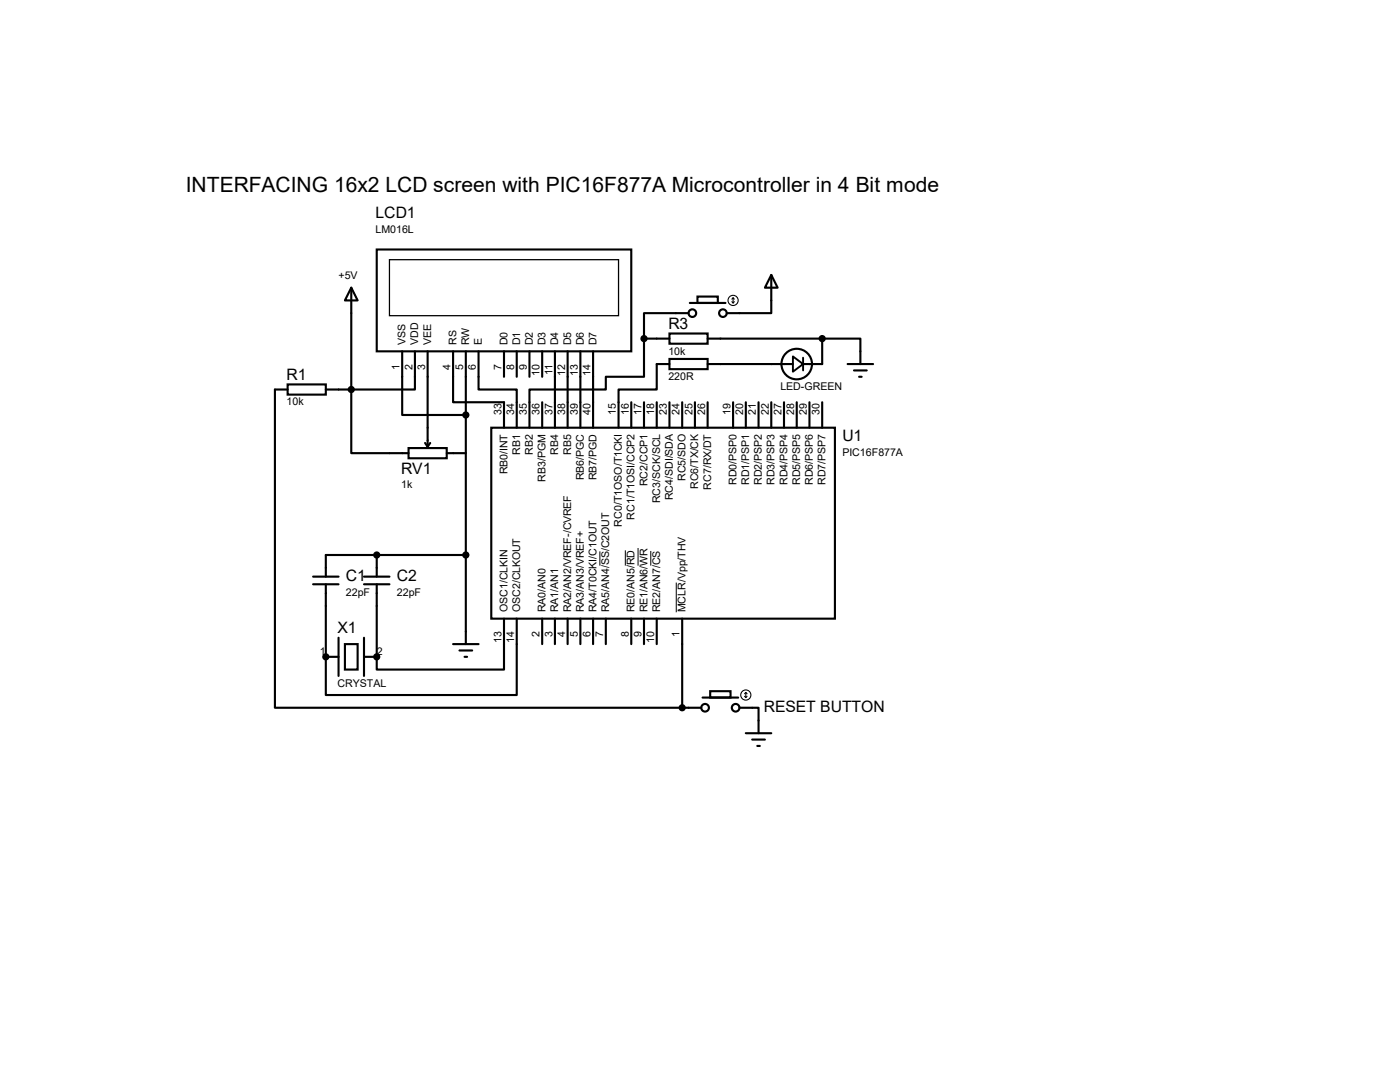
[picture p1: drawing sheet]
<svg xmlns="http://www.w3.org/2000/svg" width="279mm" height="216mm" viewBox="0 0 279 216" stroke-linecap="round" stroke-linejoin="round" font-family="sans-serif">
<g fill="none" stroke="#000" stroke-width=".42">
<path d="M70.1 57.4l1.3 2.5h-2.6zM70.1 57.4v20.3M75.2 49.8h50.8v20.3h-50.8zM139.2 59.2h4.1v1.3h-4.1zM153.9 54.9l1.3 2.5h-2.5zM153.9 54.9v7.6h-8.9M57.4 76.7h7.6v2h-7.6zM57.4 77.7h-2.5v63.5h81.2M65 77.7h5.1M70.1 77.7v12.7h11.4M80.3 70.1v12.7h12.7M82.8 70.1v7.6h-12.7"/>
<path d="M85.3 70.1v19.1M90.4 70.1v10.2h10.2v5M93 70.1v58.4M95.5 70.1v7.6h7.6v7.6M100.6 70.1v5.1M103.1 70.1v5.1M105.7 70.1v5.1M108.2 70.1v5.1M110.7 70.1v15.2M113.3 70.1v15.2M115.8 70.1v15.2M118.4 70.1v15.2"/>
<path d="M128.5 67.6v7.6h-7.6v2.5h-15.2v7.6M128.5 67.6h5.1M133.6 71.6h7.6v2.1h-7.6zM133.6 66.5h7.6v2.1h-7.6zM133.6 72.6h-2.5v5.1h-7.7v7.6M137.4 62.5h-8.9v5.1M137.7 60.5h7.1M141.2 72.6h17M141.2 67.6h22.9M164.1 67.6h7.6v5M164.1 67.6v5h-3.8M169.2 72.6h5"/>
<path d="M170.4 73.9h2.6M171.4 75.2h.6M81.5 89.4h7.7v2h-7.7zM84.8 88.4l.5 .8M85.9 88.4l-.6 .8M89.2 90.4h3.8M98 85.3h68.6v38.1h-68.6zM108.2 80.3v5M126 80.3v5M128.5 80.3v5M131.1 80.3v5M133.6 80.3v5"/>
<path d="M136.1 80.3v5M138.7 80.3v5M141.2 80.3v5M146.3 80.3v5M148.8 80.3v5M151.4 80.3v5M153.9 80.3v5M156.5 80.3v5M159 80.3v5M161.5 80.3v5M164.1 80.3v5M62.5 115.1h5.1"/>
<path d="M62.5 116.6h5.1M65 116.6v14.5M72.6 115.1h5.1M72.6 116.6h5.1M75.2 110.7v4.4M75.2 116.6v14.5M93 110.7h-28v4.4M65 131.1h2.6M67.6 127.3v7.6M68.8 128.5h2.6v5.1h-2.6zM72.6 131.1h2.6M72.6 127.3v7.6"/>
<path d="M90.4 128.5h5.1M91.7 129.8h2.5M92.7 131.1h.5M100.6 123.4v10.2h-25.4v-2.5M103.1 123.4v15.3h-38.1v-7.6M108.2 123.4v5.1M110.7 123.4v5.1M113.3 123.4v5.1M115.8 123.4v5.1M118.4 123.4v5.1M120.9 123.4v5.1M126 123.4v5.1"/>
<path d="M128.5 123.4v5.1M131.1 123.4v5.1M136.1 123.4v17.8M140.2 139.2h7.1M141.7 137.9h4.1v1.3h-4.1zM136.1 141.2h3.9M147.6 141.2h3.8v5.1M148.8 146.3h5.1M150.1 147.6h2.6M151.1 148.8h.5"/>
<circle cx="138.2" cy="62.5" r=".76"/>
<circle cx="144.3" cy="62.5" r=".76"/>
<circle cx="159" cy="72.6" r="3"/>
<circle cx="140.7" cy="141.2" r=".76"/>
<circle cx="146.8" cy="141.2" r=".76"/>
</g>
<g fill="#000">
<circle cx="75.2" cy="110.7" r=".21"/>
<circle cx="65" cy="131.1" r=".21"/>
<circle cx="75.2" cy="131.1" r=".21"/>
</g>
<path d="M119.7 110v2.9M124.8 109.8v3.1M127.3 109.3v3.6M129.9 109.9v3M135 116.2v6" fill="none" stroke="#000" stroke-width=".2"/>
<path d="M77.7 51.8h45.7v11.2h-45.7z" fill="none" stroke="#000" stroke-width=".25"/>
<g fill="#000" stroke="#000" stroke-width=".42">
<circle cx="70.1" cy="77.7" r=".51"/>
<circle cx="128.5" cy="67.6" r=".51"/>
<circle cx="164.1" cy="67.6" r=".51"/>
<circle cx="93" cy="82.8" r=".51"/>
<circle cx="75.2" cy="110.7" r=".51"/>
<circle cx="93" cy="110.7" r=".51"/>
<circle cx="65" cy="131.1" r=".51"/>
<circle cx="75.2" cy="131.1" r=".51"/>
<circle cx="136.1" cy="141.2" r=".51"/>
</g>
<g fill="none" stroke="#000" stroke-width=".21">
<path d="M146.3 59.4v1.1M146.3 59.4l-.3 .3M146.3 59.4l.3 .3M146 60.2l.3 .3M146.6 60.2l-.3 .3M148.6 138.9l.2 .3M148.8 138.2v1M148.8 138.2l-.2 .2M148.8 138.2l.3 .2M149.1 138.9l-.3 .3"/>
<circle cx="146.3" cy="59.9" r="1.02"/>
<circle cx="148.8" cy="138.7" r="1.02"/>
</g>
<path d="M158.2 71.1l2.1 1.5-2.1 1.6zM160.3 71.4v2.5" fill="none" stroke="#000" stroke-width=".38"/>
<text font-size="4.2" x="37.1" y="38.4">INTERFACING 16x2 LCD screen with PIC16F877A Microcontroller in 4 Bit mode</text>
<g font-size="3.1">
<text x="75" y="43.5">LCD1</text>
<text x="133.4" y="65.7">R3</text>
<text x="57.2" y="75.8">R1</text>
<text x="168.1" y="88">U1</text>
<text x="80.1" y="94.5">RV1</text>
<text x="69" y="115.9">C1</text>
<text x="79.2" y="115.9">C2</text>
<text x="67.4" y="126.4">X1</text>
<text x="152.4" y="142.1">RESET BUTTON</text>
</g>
<g font-size="2.1">
<text x="75" y="46.4">LM016L</text>
<text x="67.6" y="55.6">+5V</text>
<text x="80.9" y="68.8" transform="rotate(-90 80.9 68.8)">VSS</text>
<text x="83.5" y="68.8" transform="rotate(-90 83.5 68.8)">VDD</text>
<text x="86" y="68.8" transform="rotate(-90 86 68.8)">VEE</text>
<text x="91.1" y="68.8" transform="rotate(-90 91.1 68.8)">RS</text>
<text x="93.6" y="68.8" transform="rotate(-90 93.6 68.8)">RW</text>
<text x="96.2" y="68.8" transform="rotate(-90 96.2 68.8)">E</text>
<text x="101.3" y="68.8" transform="rotate(-90 101.3 68.8)">D0</text>
<text x="103.8" y="68.8" transform="rotate(-90 103.8 68.8)">D1</text>
<text x="106.3" y="68.8" transform="rotate(-90 106.3 68.8)">D2</text>
<text x="108.9" y="68.8" transform="rotate(-90 108.9 68.8)">D3</text>
<text x="111.4" y="68.8" transform="rotate(-90 111.4 68.8)">D4</text>
<text x="114" y="68.8" transform="rotate(-90 114 68.8)">D5</text>
<text x="116.5" y="68.8" transform="rotate(-90 116.5 68.8)">D6</text>
<text x="119" y="68.8" transform="rotate(-90 119 68.8)">D7</text>
<text x="133.4" y="70.7">10k</text>
<text x="79.8" y="73.8" transform="rotate(-90 79.8 73.8)">1</text>
<text x="82.3" y="73.8" transform="rotate(-90 82.3 73.8)">2</text>
<text x="84.8" y="73.8" transform="rotate(-90 84.8 73.8)">3</text>
<text x="89.9" y="73.8" transform="rotate(-90 89.9 73.8)">4</text>
<text x="92.5" y="73.8" transform="rotate(-90 92.5 73.8)">5</text>
<text x="95" y="73.8" transform="rotate(-90 95 73.8)">6</text>
<text x="100.1" y="73.8" transform="rotate(-90 100.1 73.8)">7</text>
<text x="102.6" y="73.8" transform="rotate(-90 102.6 73.8)">8</text>
<text x="105.2" y="73.8" transform="rotate(-90 105.2 73.8)">9</text>
<text x="107.7" y="75" transform="rotate(-90 107.7 75)">10</text>
<text x="110.2" y="74.8" transform="rotate(-90 110.2 74.8)">11</text>
<text x="112.8" y="75" transform="rotate(-90 112.8 75)">12</text>
<text x="115.3" y="75" transform="rotate(-90 115.3 75)">13</text>
<text x="117.9" y="75" transform="rotate(-90 117.9 75)">14</text>
<text x="133.4" y="75.8">220R</text>
<text x="155.7" y="77.9">LED-GREEN</text>
<text x="57.2" y="80.9">10k</text>
<text x="100.1" y="82.8" transform="rotate(-90 100.1 82.8)">33</text>
<text x="102.6" y="82.8" transform="rotate(-90 102.6 82.8)">34</text>
<text x="105.2" y="82.8" transform="rotate(-90 105.2 82.8)">35</text>
<text x="107.7" y="82.8" transform="rotate(-90 107.7 82.8)">36</text>
<text x="110.2" y="82.8" transform="rotate(-90 110.2 82.8)">37</text>
<text x="112.8" y="82.8" transform="rotate(-90 112.8 82.8)">38</text>
<text x="115.3" y="82.8" transform="rotate(-90 115.3 82.8)">39</text>
<text x="117.9" y="82.8" transform="rotate(-90 117.9 82.8)">40</text>
<text x="122.9" y="82.8" transform="rotate(-90 122.9 82.8)">15</text>
<text x="125.5" y="82.8" transform="rotate(-90 125.5 82.8)">16</text>
<text x="128" y="82.8" transform="rotate(-90 128 82.8)">17</text>
<text x="130.6" y="82.8" transform="rotate(-90 130.6 82.8)">18</text>
<text x="133.1" y="82.8" transform="rotate(-90 133.1 82.8)">23</text>
<text x="135.6" y="82.8" transform="rotate(-90 135.6 82.8)">24</text>
<text x="138.2" y="82.8" transform="rotate(-90 138.2 82.8)">25</text>
<text x="140.7" y="82.8" transform="rotate(-90 140.7 82.8)">26</text>
<text x="145.8" y="82.8" transform="rotate(-90 145.8 82.8)">19</text>
<text x="148.3" y="82.8" transform="rotate(-90 148.3 82.8)">20</text>
<text x="150.9" y="82.8" transform="rotate(-90 150.9 82.8)">21</text>
<text x="153.4" y="82.8" transform="rotate(-90 153.4 82.8)">22</text>
<text x="156" y="82.8" transform="rotate(-90 156 82.8)">27</text>
<text x="158.5" y="82.8" transform="rotate(-90 158.5 82.8)">28</text>
<text x="161" y="82.8" transform="rotate(-90 161 82.8)">29</text>
<text x="163.6" y="82.8" transform="rotate(-90 163.6 82.8)">30</text>
<text x="101.3" y="94.7" transform="rotate(-90 101.3 94.7)">RB0/INT</text>
<text x="103.8" y="90.7" transform="rotate(-90 103.8 90.7)">RB1</text>
<text x="106.3" y="90.7" transform="rotate(-90 106.3 90.7)">RB2</text>
<text x="111.4" y="90.7" transform="rotate(-90 111.4 90.7)">RB4</text>
<text x="114" y="90.7" transform="rotate(-90 114 90.7)">RB5</text>
<text x="116.5" y="95.8" transform="rotate(-90 116.5 95.8)">RB6/PGC</text>
<text x="119" y="95.8" transform="rotate(-90 119 95.8)">RB7/PGD</text>
<text x="136.8" y="96" transform="rotate(-90 136.8 96)">RC5/SDO</text>
<text x="168.1" y="90.9">PIC16F877A</text>
<text x="80.1" y="97.4">1k</text>
<text x="108.9" y="96.1" transform="rotate(-90 108.9 96.1)">RB3/PGM</text>
<text x="129.2" y="97" transform="rotate(-90 129.2 97)">RC2/CCP1</text>
<text x="131.7" y="100.4" transform="rotate(-90 131.7 100.4)">RC3/SCK/SCL</text>
<text x="134.3" y="99.8" transform="rotate(-90 134.3 99.8)">RC4/SDI/SDA</text>
<text x="139.4" y="97.6" transform="rotate(-90 139.4 97.6)">RC6/TX/CK</text>
<text x="141.9" y="97.7" transform="rotate(-90 141.9 97.7)">RC7/RX/DT</text>
<text x="147" y="96.8" transform="rotate(-90 147 96.8)">RD0/PSP0</text>
<text x="149.5" y="96.8" transform="rotate(-90 149.5 96.8)">RD1/PSP1</text>
<text x="152.1" y="96.8" transform="rotate(-90 152.1 96.8)">RD2/PSP2</text>
<text x="154.6" y="96.8" transform="rotate(-90 154.6 96.8)">RD3/PSP3</text>
<text x="157.1" y="96.8" transform="rotate(-90 157.1 96.8)">RD4/PSP4</text>
<text x="159.7" y="96.8" transform="rotate(-90 159.7 96.8)">RD5/PSP5</text>
<text x="162.2" y="96.8" transform="rotate(-90 162.2 96.8)">RD6/PSP6</text>
<text x="164.8" y="96.8" transform="rotate(-90 164.8 96.8)">RD7/PSP7</text>
<text x="124.1" y="105.1" transform="rotate(-90 124.1 105.1)">RC0/T1OSO/T1CKI</text>
<text x="126.7" y="103.7" transform="rotate(-90 126.7 103.7)">RC1/T1OSI/CCP2</text>
<text x="69" y="118.8">22pF</text>
<text x="79.2" y="118.8">22pF</text>
<text x="101.3" y="122.2" transform="rotate(-90 101.3 122.2)">OSC1/CLKIN</text>
<text x="103.8" y="122.2" transform="rotate(-90 103.8 122.2)">OSC2/CLKOUT</text>
<text x="108.9" y="122.2" transform="rotate(-90 108.9 122.2)">RA0/AN0</text>
<text x="111.4" y="122.2" transform="rotate(-90 111.4 122.2)">RA1/AN1</text>
<text x="114" y="122.2" transform="rotate(-90 114 122.2)">RA2/AN2/VREF-/CVREF</text>
<text x="116.5" y="122.2" transform="rotate(-90 116.5 122.2)">RA3/AN3/VREF+</text>
<text x="119" y="122.2" transform="rotate(-90 119 122.2)">RA4/T0CKI/C1OUT</text>
<text x="121.6" y="122.2" transform="rotate(-90 121.6 122.2)">RA5/AN4/SS/C2OUT</text>
<text x="126.7" y="122.2" transform="rotate(-90 126.7 122.2)">RE0/AN5/RD</text>
<text x="129.2" y="122.2" transform="rotate(-90 129.2 122.2)">RE1/AN6/WR</text>
<text x="131.7" y="122.2" transform="rotate(-90 131.7 122.2)">RE2/AN7/CS</text>
<text x="136.8" y="122.2" transform="rotate(-90 136.8 122.2)">MCLR/Vpp/THV</text>
<text x="63.8" y="130.7">1</text>
<text x="75.2" y="130.7">2</text>
<text x="100.1" y="128.3" transform="rotate(-90 100.1 128.3)">13</text>
<text x="102.6" y="128.3" transform="rotate(-90 102.6 128.3)">14</text>
<text x="107.7" y="127.2" transform="rotate(-90 107.7 127.2)">2</text>
<text x="110.2" y="127.2" transform="rotate(-90 110.2 127.2)">3</text>
<text x="112.8" y="127.2" transform="rotate(-90 112.8 127.2)">4</text>
<text x="115.3" y="127.2" transform="rotate(-90 115.3 127.2)">5</text>
<text x="117.9" y="127.2" transform="rotate(-90 117.9 127.2)">6</text>
<text x="120.4" y="127.2" transform="rotate(-90 120.4 127.2)">7</text>
<text x="125.5" y="127.2" transform="rotate(-90 125.5 127.2)">8</text>
<text x="128" y="127.2" transform="rotate(-90 128 127.2)">9</text>
<text x="130.6" y="128.3" transform="rotate(-90 130.6 128.3)">10</text>
<text x="135.6" y="127.2" transform="rotate(-90 135.6 127.2)">1</text>
<text x="67.4" y="137">CRYSTAL</text>
</g>
</svg>
